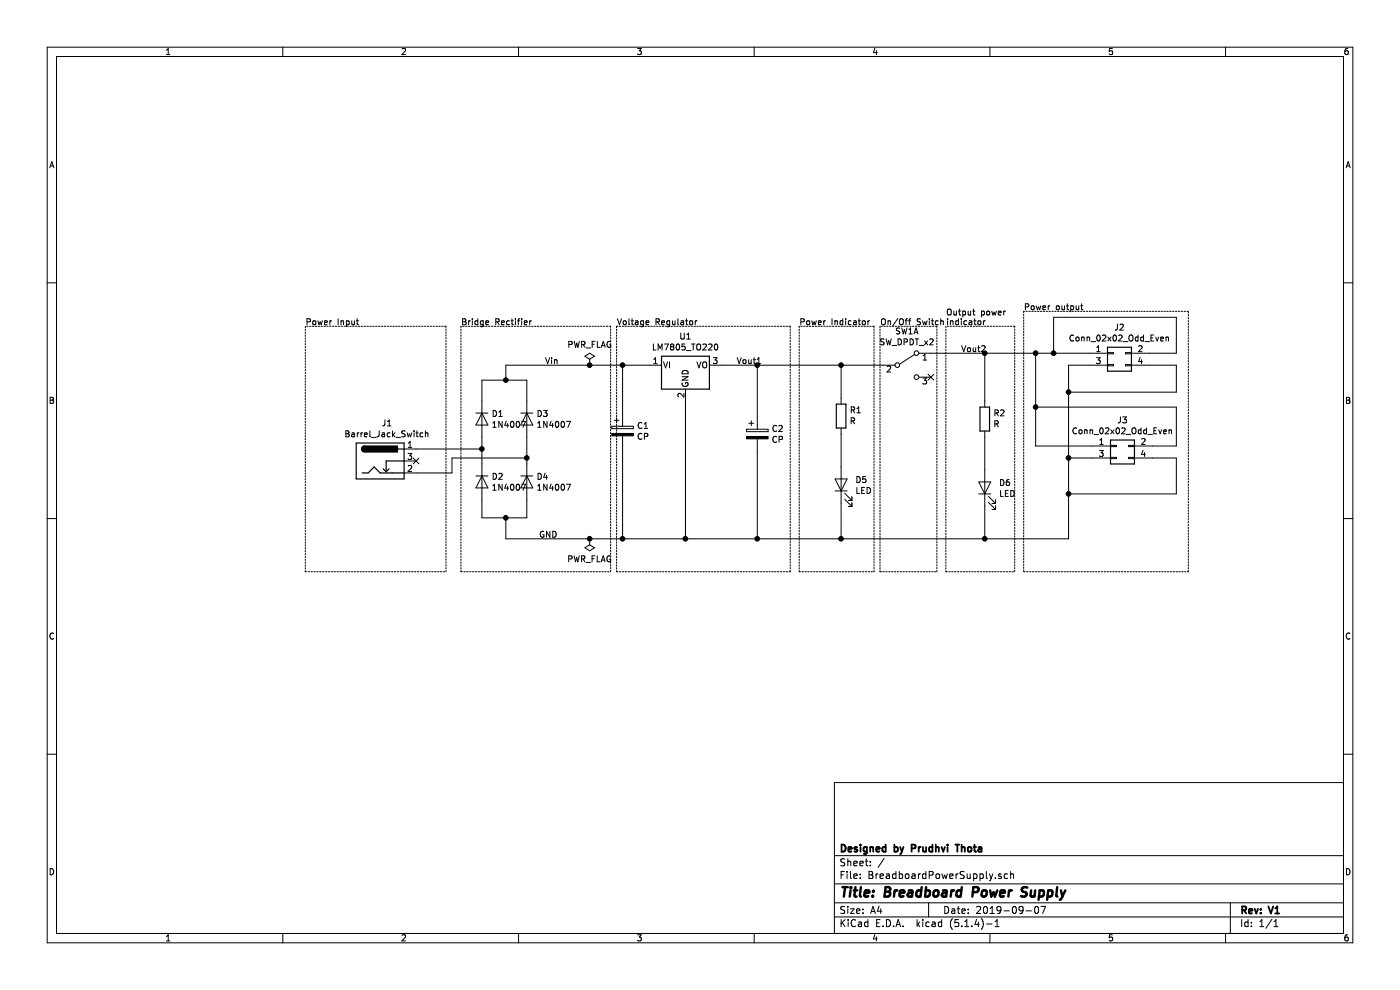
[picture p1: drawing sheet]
EESchema Schematic File Version 4
LIBS:BreadboardPowerSupply-cache
EELAYER 30 0
EELAYER END
$Descr A4 11693 8268
encoding utf-8
Sheet 1 1
Title "Breadboard Power Supply"
Date "2019-09-07"
Rev "V1"
Comp "Designed by Prudhvi Thota"
Comment1 ""
Comment2 ""
Comment3 ""
Comment4 ""
$EndDescr
$Comp
L Regulator_Linear:LM7805_TO220 U1
U 1 1
P 5725 3050
F 0 "U1" H 5725 3292 50  0000 C CNN
F 1 "LM7805_TO220" H 5725 3201 50  0000 C CNN
F 2 "Package_TO_SOT_THT:TO-220-3_Vertical" H 5725 3275 50  0001 C CIN
F 3 "http://www.fairchildsemi.com/ds/LM/LM7805.pdf" H 5725 3000 50  0001 C CNN
	1    5725 3050
	1    0    0    -1  
$EndComp
$Comp
L Diode:1N4007 D3
U 1 1
P 4400 3500
F 0 "D3" V 4354 3579 50  0000 L CNN
F 1 "1N4007" V 4445 3579 50  0000 L CNN
F 2 "Diode_THT:D_DO-41_SOD81_P10.16mm_Horizontal" H 4400 3325 50  0001 C CNN
F 3 "http://www.vishay.com/docs/88503/1n4001.pdf" H 4400 3500 50  0001 C CNN
	1    4400 3500
	0    1    1    0   
$EndComp
$Comp
L Diode:1N4007 D2
U 1 1
P 4025 4025
F 0 "D2" V 3979 4104 50  0000 L CNN
F 1 "1N4007" V 4070 4104 50  0000 L CNN
F 2 "Diode_THT:D_DO-41_SOD81_P10.16mm_Horizontal" H 4025 3850 50  0001 C CNN
F 3 "http://www.vishay.com/docs/88503/1n4001.pdf" H 4025 4025 50  0001 C CNN
	1    4025 4025
	0    1    1    0   
$EndComp
$Comp
L Diode:1N4007 D1
U 1 1
P 4025 3500
F 0 "D1" V 3979 3579 50  0000 L CNN
F 1 "1N4007" V 4070 3579 50  0000 L CNN
F 2 "Diode_THT:D_DO-41_SOD81_P10.16mm_Horizontal" H 4025 3325 50  0001 C CNN
F 3 "http://www.vishay.com/docs/88503/1n4001.pdf" H 4025 3500 50  0001 C CNN
	1    4025 3500
	0    1    1    0   
$EndComp
$Comp
L Diode:1N4007 D4
U 1 1
P 4400 4025
F 0 "D4" V 4354 4104 50  0000 L CNN
F 1 "1N4007" V 4445 4104 50  0000 L CNN
F 2 "Diode_THT:D_DO-41_SOD81_P10.16mm_Horizontal" H 4400 3850 50  0001 C CNN
F 3 "http://www.vishay.com/docs/88503/1n4001.pdf" H 4400 4025 50  0001 C CNN
	1    4400 4025
	0    1    1    0   
$EndComp
$Comp
L Device:CP C2
U 1 1
P 6325 3625
F 0 "C2" H 6443 3671 50  0000 L CNN
F 1 "CP" H 6443 3580 50  0000 L CNN
F 2 "Capacitor_THT:CP_Radial_D6.3mm_P2.50mm" H 6363 3475 50  0001 C CNN
F 3 "~" H 6325 3625 50  0001 C CNN
	1    6325 3625
	1    0    0    -1  
$EndComp
$Comp
L Device:CP C1
U 1 1
P 5200 3600
F 0 "C1" H 5318 3646 50  0000 L CNN
F 1 "CP" H 5318 3555 50  0000 L CNN
F 2 "Capacitor_THT:CP_Radial_D10.0mm_P5.00mm" H 5238 3450 50  0001 C CNN
F 3 "~" H 5200 3600 50  0001 C CNN
	1    5200 3600
	1    0    0    -1  
$EndComp
$Comp
L Device:LED D6
U 1 1
P 8225 4075
F 0 "D6" V 8264 3958 50  0000 R CNN
F 1 "LED" V 8173 3958 50  0000 R CNN
F 2 "LED_THT:LED_D5.0mm" H 8225 4075 50  0001 C CNN
F 3 "~" H 8225 4075 50  0001 C CNN
	1    8225 4075
	0    -1   -1   0   
$EndComp
$Comp
L Device:LED D5
U 1 1
P 7025 4050
F 0 "D5" V 7064 3933 50  0000 R CNN
F 1 "LED" V 6973 3933 50  0000 R CNN
F 2 "LED_THT:LED_D5.0mm" H 7025 4050 50  0001 C CNN
F 3 "~" H 7025 4050 50  0001 C CNN
	1    7025 4050
	0    -1   -1   0   
$EndComp
$Comp
L Device:R R1
U 1 1
P 7025 3475
F 0 "R1" H 6955 3429 50  0000 R CNN
F 1 "R" H 6955 3520 50  0000 R CNN
F 2 "Resistor_THT:R_Axial_DIN0207_L6.3mm_D2.5mm_P7.62mm_Horizontal" V 6955 3475 50  0001 C CNN
F 3 "~" H 7025 3475 50  0001 C CNN
	1    7025 3475
	-1   0    0    1   
$EndComp
$Comp
L Device:R R2
U 1 1
P 8225 3500
F 0 "R2" H 8155 3454 50  0000 R CNN
F 1 "R" H 8155 3545 50  0000 R CNN
F 2 "Resistor_THT:R_Axial_DIN0207_L6.3mm_D2.5mm_P7.62mm_Horizontal" V 8155 3500 50  0001 C CNN
F 3 "~" H 8225 3500 50  0001 C CNN
	1    8225 3500
	-1   0    0    1   
$EndComp
$Comp
L Switch:SW_DPDT_x2 SW1
U 1 1
P 7575 3050
F 0 "SW1" H 7575 3335 50  0000 C CNN
F 1 "SW_DPDT_x2" H 7575 3244 50  0000 C CNN
F 2 "digikey-footprints:Switch_Slide_11.6x4mm_EG1218" H 7575 3050 50  0001 C CNN
F 3 "~" H 7575 3050 50  0001 C CNN
	1    7575 3050
	1    0    0    -1  
$EndComp
$Comp
L Connector_Generic:Conn_02x02_Odd_Even J2
U 1 1
P 9300 2950
F 0 "J2" H 9350 3167 50  0000 C CNN
F 1 "Conn_02x02_Odd_Even" H 9350 3076 50  0000 C CNN
F 2 "Connector_PinHeader_2.54mm:PinHeader_2x02_P2.54mm_Vertical" H 9300 2950 50  0001 C CNN
F 3 "~" H 9300 2950 50  0001 C CNN
	1    9300 2950
	1    0    0    -1  
$EndComp
$Comp
L Connector_Generic:Conn_02x02_Odd_Even J3
U 1 1
P 9325 3725
F 0 "J3" H 9375 3942 50  0000 C CNN
F 1 "Conn_02x02_Odd_Even" H 9375 3851 50  0000 C CNN
F 2 "Connector_PinHeader_2.54mm:PinHeader_2x02_P2.54mm_Vertical" H 9325 3725 50  0001 C CNN
F 3 "~" H 9325 3725 50  0001 C CNN
	1    9325 3725
	1    0    0    -1  
$EndComp
$Comp
L Connector:Barrel_Jack_Switch J1
U 1 1
P 3175 3850
F 0 "J1" H 3232 4167 50  0000 C CNN
F 1 "Barrel_Jack_Switch" H 3232 4076 50  0000 C CNN
F 2 "Connector_BarrelJack:BarrelJack_CUI_PJ-102AH_Horizontal" H 3225 3810 50  0001 C CNN
F 3 "~" H 3225 3810 50  0001 C CNN
	1    3175 3850
	1    0    0    -1  
$EndComp
Wire Wire Line
	4025 3350 4025 3175
Wire Wire Line
	4025 3175 4225 3175
Wire Wire Line
	4400 3175 4400 3350
Wire Wire Line
	4025 4175 4025 4325
Wire Wire Line
	4400 4325 4400 4175
Wire Wire Line
	4025 3650 4025 3750
Wire Wire Line
	3475 3750 4025 3750
Connection ~ 4025 3750
Wire Wire Line
	4025 3750 4025 3875
Wire Wire Line
	4400 3650 4400 3825
Wire Wire Line
	3475 3950 3775 3950
Wire Wire Line
	3775 3950 3775 3825
Wire Wire Line
	3775 3825 4400 3825
Connection ~ 4400 3825
Wire Wire Line
	4400 3825 4400 3875
NoConn ~ 3475 3850
Wire Wire Line
	4225 3175 4225 3050
Wire Wire Line
	4225 3050 4925 3050
Connection ~ 4225 3175
Wire Wire Line
	4225 3175 4400 3175
Wire Wire Line
	5200 3450 5200 3050
Connection ~ 5200 3050
Wire Wire Line
	5200 3050 5425 3050
Wire Wire Line
	4025 4325 4225 4325
Wire Wire Line
	4225 4325 4225 4500
Wire Wire Line
	4225 4500 4925 4500
Connection ~ 4225 4325
Wire Wire Line
	4225 4325 4400 4325
Wire Wire Line
	5200 4500 5200 3750
Connection ~ 5200 4500
Wire Wire Line
	5200 4500 5725 4500
Wire Wire Line
	5725 3350 5725 4500
Wire Wire Line
	5725 4500 6325 4500
Wire Wire Line
	6325 4500 6325 3775
Connection ~ 5725 4500
Wire Wire Line
	6025 3050 6325 3050
Wire Wire Line
	6325 3050 6325 3475
Wire Wire Line
	6325 4500 7025 4500
Wire Wire Line
	7025 4500 7025 4200
Connection ~ 6325 4500
Wire Wire Line
	7025 3900 7025 3625
Wire Wire Line
	6325 3050 7025 3050
Wire Wire Line
	7025 3050 7025 3325
Connection ~ 6325 3050
Wire Wire Line
	7025 3050 7375 3050
Connection ~ 7025 3050
Wire Wire Line
	7775 2950 8225 2950
Wire Wire Line
	8225 2950 8225 3350
Wire Wire Line
	8225 3650 8225 3925
Wire Wire Line
	8225 4225 8225 4500
Wire Wire Line
	8225 4500 7025 4500
Connection ~ 7025 4500
NoConn ~ 7775 3150
Wire Wire Line
	8225 2950 8650 2950
Connection ~ 8225 2950
Wire Wire Line
	8650 2950 8650 3400
Wire Wire Line
	8650 3725 9125 3725
Connection ~ 8650 2950
Wire Wire Line
	8650 2950 8800 2950
Wire Wire Line
	8225 4500 8925 4500
Wire Wire Line
	8925 3050 9100 3050
Connection ~ 8225 4500
Wire Wire Line
	9125 3825 8925 3825
Connection ~ 8925 3825
Wire Wire Line
	9600 2950 9825 2950
Wire Wire Line
	9825 2950 9825 2650
Wire Wire Line
	9825 2650 8800 2650
Wire Wire Line
	8800 2650 8800 2950
Connection ~ 8800 2950
Wire Wire Line
	8800 2950 9100 2950
Wire Wire Line
	9600 3050 9825 3050
Wire Wire Line
	9825 3050 9825 3275
Wire Wire Line
	9825 3275 8925 3275
Connection ~ 8925 3275
Wire Wire Line
	8925 3275 8925 3050
Wire Wire Line
	8925 4500 8925 4125
Wire Wire Line
	8925 3825 8925 3275
Wire Wire Line
	9625 3725 9825 3725
Wire Wire Line
	9825 3725 9825 3400
Wire Wire Line
	9825 3400 8650 3400
Connection ~ 8650 3400
Wire Wire Line
	8650 3400 8650 3725
Wire Wire Line
	9625 3825 9825 3825
Wire Wire Line
	9825 3825 9825 4125
Wire Wire Line
	9825 4125 8925 4125
Connection ~ 8925 4125
Wire Wire Line
	8925 4125 8925 3825
$Comp
L power:PWR_FLAG #FLG0101
U 1 1
P 4925 3050
F 0 "#FLG0101" H 4925 3125 50  0001 C CNN
F 1 "PWR_FLAG" H 4925 3223 50  0000 C CNN
F 2 "" H 4925 3050 50  0001 C CNN
F 3 "~" H 4925 3050 50  0001 C CNN
	1    4925 3050
	1    0    0    -1  
$EndComp
Connection ~ 4925 3050
Wire Wire Line
	4925 3050 5200 3050
$Comp
L power:PWR_FLAG #FLG0102
U 1 1
P 4925 4500
F 0 "#FLG0102" H 4925 4575 50  0001 C CNN
F 1 "PWR_FLAG" H 4925 4673 50  0000 C CNN
F 2 "" H 4925 4500 50  0001 C CNN
F 3 "~" H 4925 4500 50  0001 C CNN
	1    4925 4500
	-1   0    0    1   
$EndComp
Connection ~ 4925 4500
Wire Wire Line
	4925 4500 5200 4500
Text Label 4550 3050 0    50   ~ 0
Vin
Text Label 4500 4500 0    50   ~ 0
GND
Text Label 6150 3050 0    50   ~ 0
Vout1
Text Label 8025 2950 0    50   ~ 0
Vout2
Wire Notes Line
	2550 4775 3725 4775
Wire Notes Line
	3725 4775 3725 2725
Wire Notes Line
	3725 2725 2550 2725
Wire Notes Line
	2550 2725 2550 4775
Wire Notes Line
	3850 2725 3850 4775
Wire Notes Line
	3850 4775 5100 4775
Wire Notes Line
	5100 4775 5100 2725
Wire Notes Line
	5100 2725 3850 2725
Wire Notes Line
	5150 2725 5150 4775
Wire Notes Line
	5150 4775 6600 4775
Wire Notes Line
	6600 4775 6600 2725
Wire Notes Line
	6600 2725 5150 2725
Wire Notes Line
	6675 2725 6675 4775
Wire Notes Line
	6675 4775 7300 4775
Wire Notes Line
	7300 4775 7300 2725
Wire Notes Line
	7300 2725 6675 2725
Wire Notes Line
	7350 4775 7825 4775
Wire Notes Line
	7825 4775 7825 2725
Wire Notes Line
	7825 2725 7350 2725
Wire Notes Line
	7350 2725 7350 4775
Wire Notes Line
	7900 2725 7900 4775
Wire Notes Line
	7900 4775 8475 4775
Wire Notes Line
	8475 4775 8475 2725
Wire Notes Line
	8475 2725 7900 2725
Wire Notes Line
	8550 2600 8550 4775
Wire Notes Line
	8550 4775 9925 4775
Wire Notes Line
	9925 4775 9925 2600
Wire Notes Line
	9925 2600 8550 2600
Text Notes 2550 2725 0    50   ~ 0
Power Input
Text Notes 3850 2725 0    50   ~ 0
Bridge Rectifier
Text Notes 5150 2725 0    50   ~ 0
Voltage Regulator\n
Text Notes 6675 2725 0    50   ~ 0
Power Indicator
Text Notes 7350 2725 0    50   ~ 0
On/Off Switch
Text Notes 7900 2725 0    50   ~ 0
Output power\nindicator
Text Notes 8550 2600 0    50   ~ 0
Power output
$EndSCHEMATC
